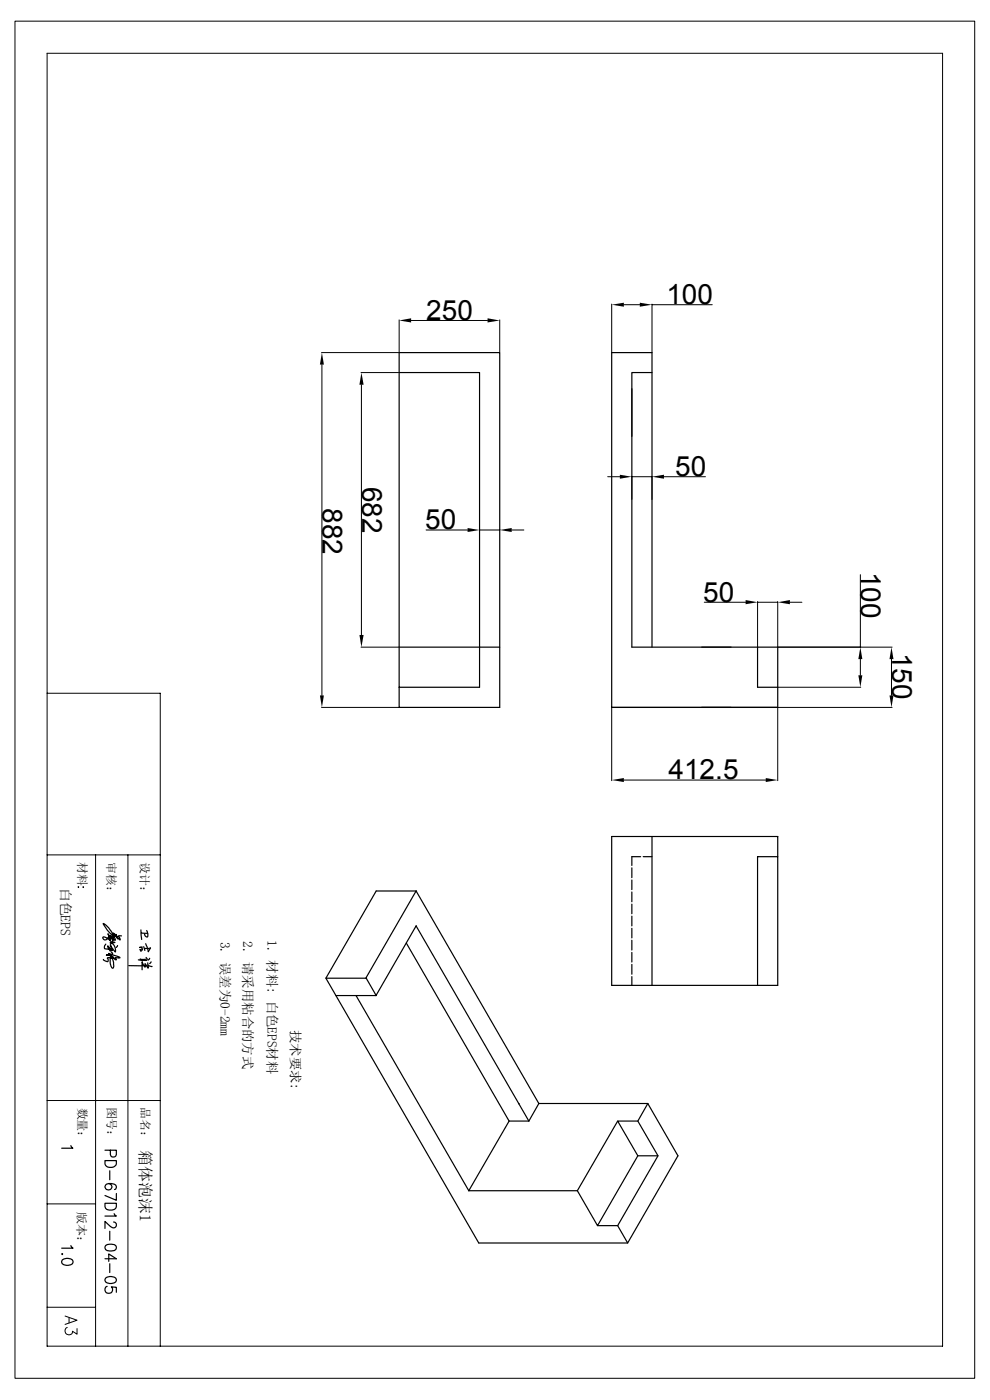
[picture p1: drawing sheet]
<svg xmlns="http://www.w3.org/2000/svg" width="210mm" height="297mm" viewBox="0 0 210 297" stroke-linecap="round" stroke-linejoin="round" font-family="sans-serif">
<g fill="none" stroke="#000" stroke-width=".25">
<path d="M84.7 74.8h21.3v75.3h-21.3zM84.7 79h17v66.8h-17M138.3 79h-4.3v13.6M134 82.5v54.8h31v12.8h-35.2v-75.3h8.5v62.5M84.7 137.3h21.3M160.7 137.3v8.5h4.3M129.8 177.5h35.2v31.5h-35.2zM138.3 177.5v31.5M25.8 198.5l-.7 .1 .4 .6-.1 .2-.8-1.2 .4 1-1-1.2 .3 .7a6.8 6.8 0 0 1-2.4-2.8 6.2 6.2 0 0 1 2.6 3.6l-.3-.2-.3-.7v1.1l-.4-1.3 .2 .7-.8-1 .5 1.1-.1 .2-.2-.7a.69 .69 0 0 1-.4 .6 .69 .69 0 0 1-.8-.1l-.1-.3a1.25 1.25 0 0 1 1.4 .5 1.29 1.29 0 0 0 1.2 .5l-1 .1a1.62 1.62 0 0 1 1.1 2l-.8-.9-.2-.7 .3 1.3-.9-1a1.06 1.06 0 0 0 .5 1h.1a.23 .23 0 0 0-.1-.3 .23 .23 0 0 0-.2 0l-.8-.1a.6 .6 0 0 1 0-1M29.9 197.3v.7h1.4M29.9 198l.2 1.3M31.1 197.4a1.24 1.24 0 0 1 .1 1.4l-.5-.3v-.4"/>
<path d="M88.3 189h-8.5l-10.7 18.5 32.5 56.2h31.5M88.3 189l-10.7 18.5M88.3 189l26 45.1M134 184.1v2.1M134 186.7v2M134 189.2v2.1M134 191.8v2M134 194.4v2M134 196.9v2.1M134 199.5v2M135.9 181.7h-1.9v1.9M136.4 181.7h1.9"/>
<path d="M165 181.7h-4.3v27.3M23.6 201.9l.3 .3-.1 .3-.8-.2 .3 .1-.1 .2h-.6a4.8 4.8 0 0 1 2.8 .5l-.1 .1h-.8l.2 .3a.49 .49 0 0 1-.7-.4l-.6-.4 .4 .6 .3 .9a1.01 1.01 0 0 1-.2 1.2l-.5-.9v-1.3a.3 .3 0 0 1 .3-.3 .3 .3 0 0 1 .3 .3h-1.2l.1 .3v.5l-1-.3v-.2M24.9 200.6l-.3 .4M30.2 200.9l-.6 .1h.4l.1 .2v.3l-.4-.1 .2 .4M30.5 200.8l.2 .8M30.9 200.2l.6 1.7 .4-.8M31 203.1a.34 .34 0 0 1 .2 .5 .34 .34 0 0 1-.4 .2l-1.5-.2M31 203.5h-1.3l.4 .1 .1 .3M31.3 204.7l-1.3 .2h-2.7M31.3 204.3l.1 1.1-.6-.9v.7l-.7-1.1v1.6M31.5 204.8l.8 .2M31.7 203.3l-.2 .4"/>
<path d="M31.9 201.1l-1.3 .1M32 204l-.3 .4M69.1 207.5h8.6l2.1 3.7h-8.6M75.5 211.2l23.9 41.4M79.8 211.2l8.5-14.8 23.9 41.4M86.2 200.1l21.8 37.7M134 202.1v2M134 204.6v2.1M134 207.2v1.8M108 237.8l-8.6 14.8M108 237.8h4.2M110 234.1l.1 .1"/>
<path d="M114.3 234.1h23.1M114.3 234.1l-2.1 3.7M131 237.8l-8.5 14.8M135.3 237.8h-4.3l4.3 7.4-8.6 14.8-4.2-7.4M137.4 234.1l6.4 11.1-10.7 18.5-2.1-3.7M137.4 234.1l-2.1 3.7 4.3 7.4M15 243l.5 .6h-2.4M22.3 246.2h2.4a1.28 1.28 0 0 1-.8 1.4 1.28 1.28 0 0 1-1.5-.4zM22.3 255.3h2.4a1.3 1.3 0 0 1-.7 1.4 1.3 1.3 0 0 1-1.6-.4zM22.3 244h2.4v.9a.65 .65 0 0 1-.7 .6 .65 .65 0 0 1-.6-.6v-.9M23.1 251.1a.68 .68 0 0 1 .5 .9 .68 .68 0 0 1-1 .3 .68 .68 0 0 1 0-1.1 2.15 2.15 0 0 1 2 .2 .58 .58 0 0 1-.3 .9M23.3 248.4v1.9"/>
<path d="M24.1 259.2l.3 .1 .3 .3v.5a.72 .72 0 0 1-1.3 .1l-1.1-1.1v1.5M24.2 257.5l.5 .5h-2.4M24.7 253.2v1.4l-2.4-1M99.4 252.6h23.1M135.3 245.2h4.3l-8.6 14.8M13.2 267.3a1.59 1.59 0 0 1 2.3 .3v.2a1.45 1.45 0 0 1-2.4 0zM13.3 266h-.2l.1 .1M15 264.2l.5 .6h-2.4M22.3 267h2.4l-1.6-1v1.6M22.4 264.2a2.06 2.06 0 0 1 2.2 0 .68 .68 0 0 1-.4 1.1 2.29 2.29 0 0 1-1.8-.2l-.1-.3zM22.4 271.1a1.59 1.59 0 0 1 2.3 .3v.3a1.45 1.45 0 0 1-2.4 0zM22.7 272.9a.79 .79 0 0 0-.3 1.1 .79 .79 0 0 0 1.2 .2 .79 .79 0 0 0 0-1.2l1.1 .1v1.1"/>
<path d="M23.3 261.2v1.9M23.3 268.1v1.9M126.7 260h4.3"/>
</g>
<g fill="none" stroke="#000" stroke-width=".21">
<path d="M3.2 4.5h203.6v287.9h-203.6zM10 11.3h189.9v274.3h-189.9zM68.2 74.8h16.4M68.3 77.3v70.2M76.6 79h7.9M84.7 67.9v6.8M87.2 68h16.2M106 67.9v6.8M129.8 64.5v10.2M132.3 64.6h3.4M138.3 64.5v10.2M138.3 64.6h12.8"/>
<path d="M76.7 81.6v53.1M90.4 112.4h8.8M101.7 112.3v.1M101.7 112.4h4.3M106 112.3v.1M108.5 112.4h2.6M128.9 101.1h2.6M134 101v5M134 101.1h4.3M138.3 101v5M140.8 101.1h8.8M76.6 137.3h8"/>
<path d="M149.4 127.8h8.8M160.7 127.6v9.6M160.7 127.8h4.3M165 127.6v9.6M165 137.3h24.2M167.6 127.8h2.5M182.5 121.9v15.4M182.5 139.8v3.5M189.1 139.8v7.7M10 147.1h24v138.5M68.2 150.1h16.4M129.8 150.1v15.5"/>
<path d="M165 150.1v15.5M165 150.1h24.2M165 145.8h17.6M132.3 165.5h30.1M10 181.4h24M16.6 188.2h.1l-.1 .1zM17.6 188.2h.1v.1zM20.3 181.4v104.2M27.1 181.4v104.2M10 233.5h24M10 255.4h10.3M10 277.3h10.3"/>
<path d="M13.8 279.2l2.5 .9-2.5 .9M14.6 279.5v1.1M14.3 281.6a.81 .81 0 0 0-.2 1.4 .81 .81 0 0 0 1.3-.6l.9 .6v-1.1"/>
</g>
<g fill="#000">
<path d="M68.3 74.8l.4 2.5h-.8zM84.7 68l2.5-.5v.9zM103.4 67.5l2.6 .5-2.6 .4zM129.8 64.6l2.5-.4v.9zM135.7 64.2l2.6 .4-2.6 .5zM76.7 79l.4 2.6h-.9zM99.2 112l2.5 .4-2.5 .5zM106 112.4l2.5-.4v.9zM131.5 100.7l2.5 .4-2.5 .5zM138.3 101.1l2.5-.4v.9zM76.2 134.7h.9l-.4 2.6zM158.2 127.3l2.5 .5-2.5 .4z"/>
<path d="M165 127.8l2.6-.5v.9zM182.5 137.3l.4 2.5h-.8zM189.1 137.3l.4 2.5h-.8zM67.9 147.5h.8l-.4 2.6zM182.1 143.3h.8l-.4 2.5zM188.7 147.5h.8l-.4 2.6zM129.8 165.5l2.5-.4v.8zM162.4 165.1l2.6 .4-2.6 .4z"/>
</g>
<g font-size="5.9">
<text x="141.4" y="64.5">100</text>
<text x="90.4" y="67.9">250</text>
<text x="143.2" y="101">50</text>
<text x="68.4" y="107.8" transform="rotate(90 68.4 107.8)">882</text>
<text x="76.8" y="103.3" transform="rotate(90 76.8 103.3)">682</text>
<text x="90.2" y="112.3">50</text>
<text x="182.6" y="121.3" transform="rotate(90 182.6 121.3)">100</text>
<text x="149.2" y="127.6">50</text>
<text x="189.2" y="138.5" transform="rotate(90 189.2 138.5)">150</text>
<text x="141.8" y="165.4">412.5</text>
</g>
<text font-size="3.4" x="29.6" y="244" transform="rotate(90 29.6 244)">箱体泡沫1</text>
<text font-size="2.9" x="12.9" y="188.3" transform="rotate(90 12.9 188.3)">白色EPS</text>
<g font-size="2.8">
<text x="46.8" y="199.8" transform="rotate(90 46.8 199.8)">3. 误差为0-2mm</text>
<text x="51.6" y="199.7" transform="rotate(90 51.6 199.7)">2. 请采用粘合的方式</text>
<text x="56.8" y="199.4" transform="rotate(90 56.8 199.4)">1. 材料: 白色EPS材料</text>
<text x="61.7" y="218.5" transform="rotate(90 61.7 218.5)">技术要求:</text>
</g>
<g font-size="2.5">
<text x="16.6" y="183" transform="rotate(90 16.6 183)">材料</text>
<text x="22.7" y="182.9" transform="rotate(90 22.7 182.9)">审核：</text>
<text x="29.8" y="182.9" transform="rotate(90 29.8 182.9)">设计：</text>
<text x="16.6" y="235" transform="rotate(90 16.6 235)">数量：</text>
<text x="22.8" y="234.7" transform="rotate(90 22.8 234.7)">图号：</text>
<text x="30" y="234.8" transform="rotate(90 30 234.8)">品名：</text>
<text x="16.5" y="257" transform="rotate(90 16.5 257)">版本：</text>
</g>
</svg>
